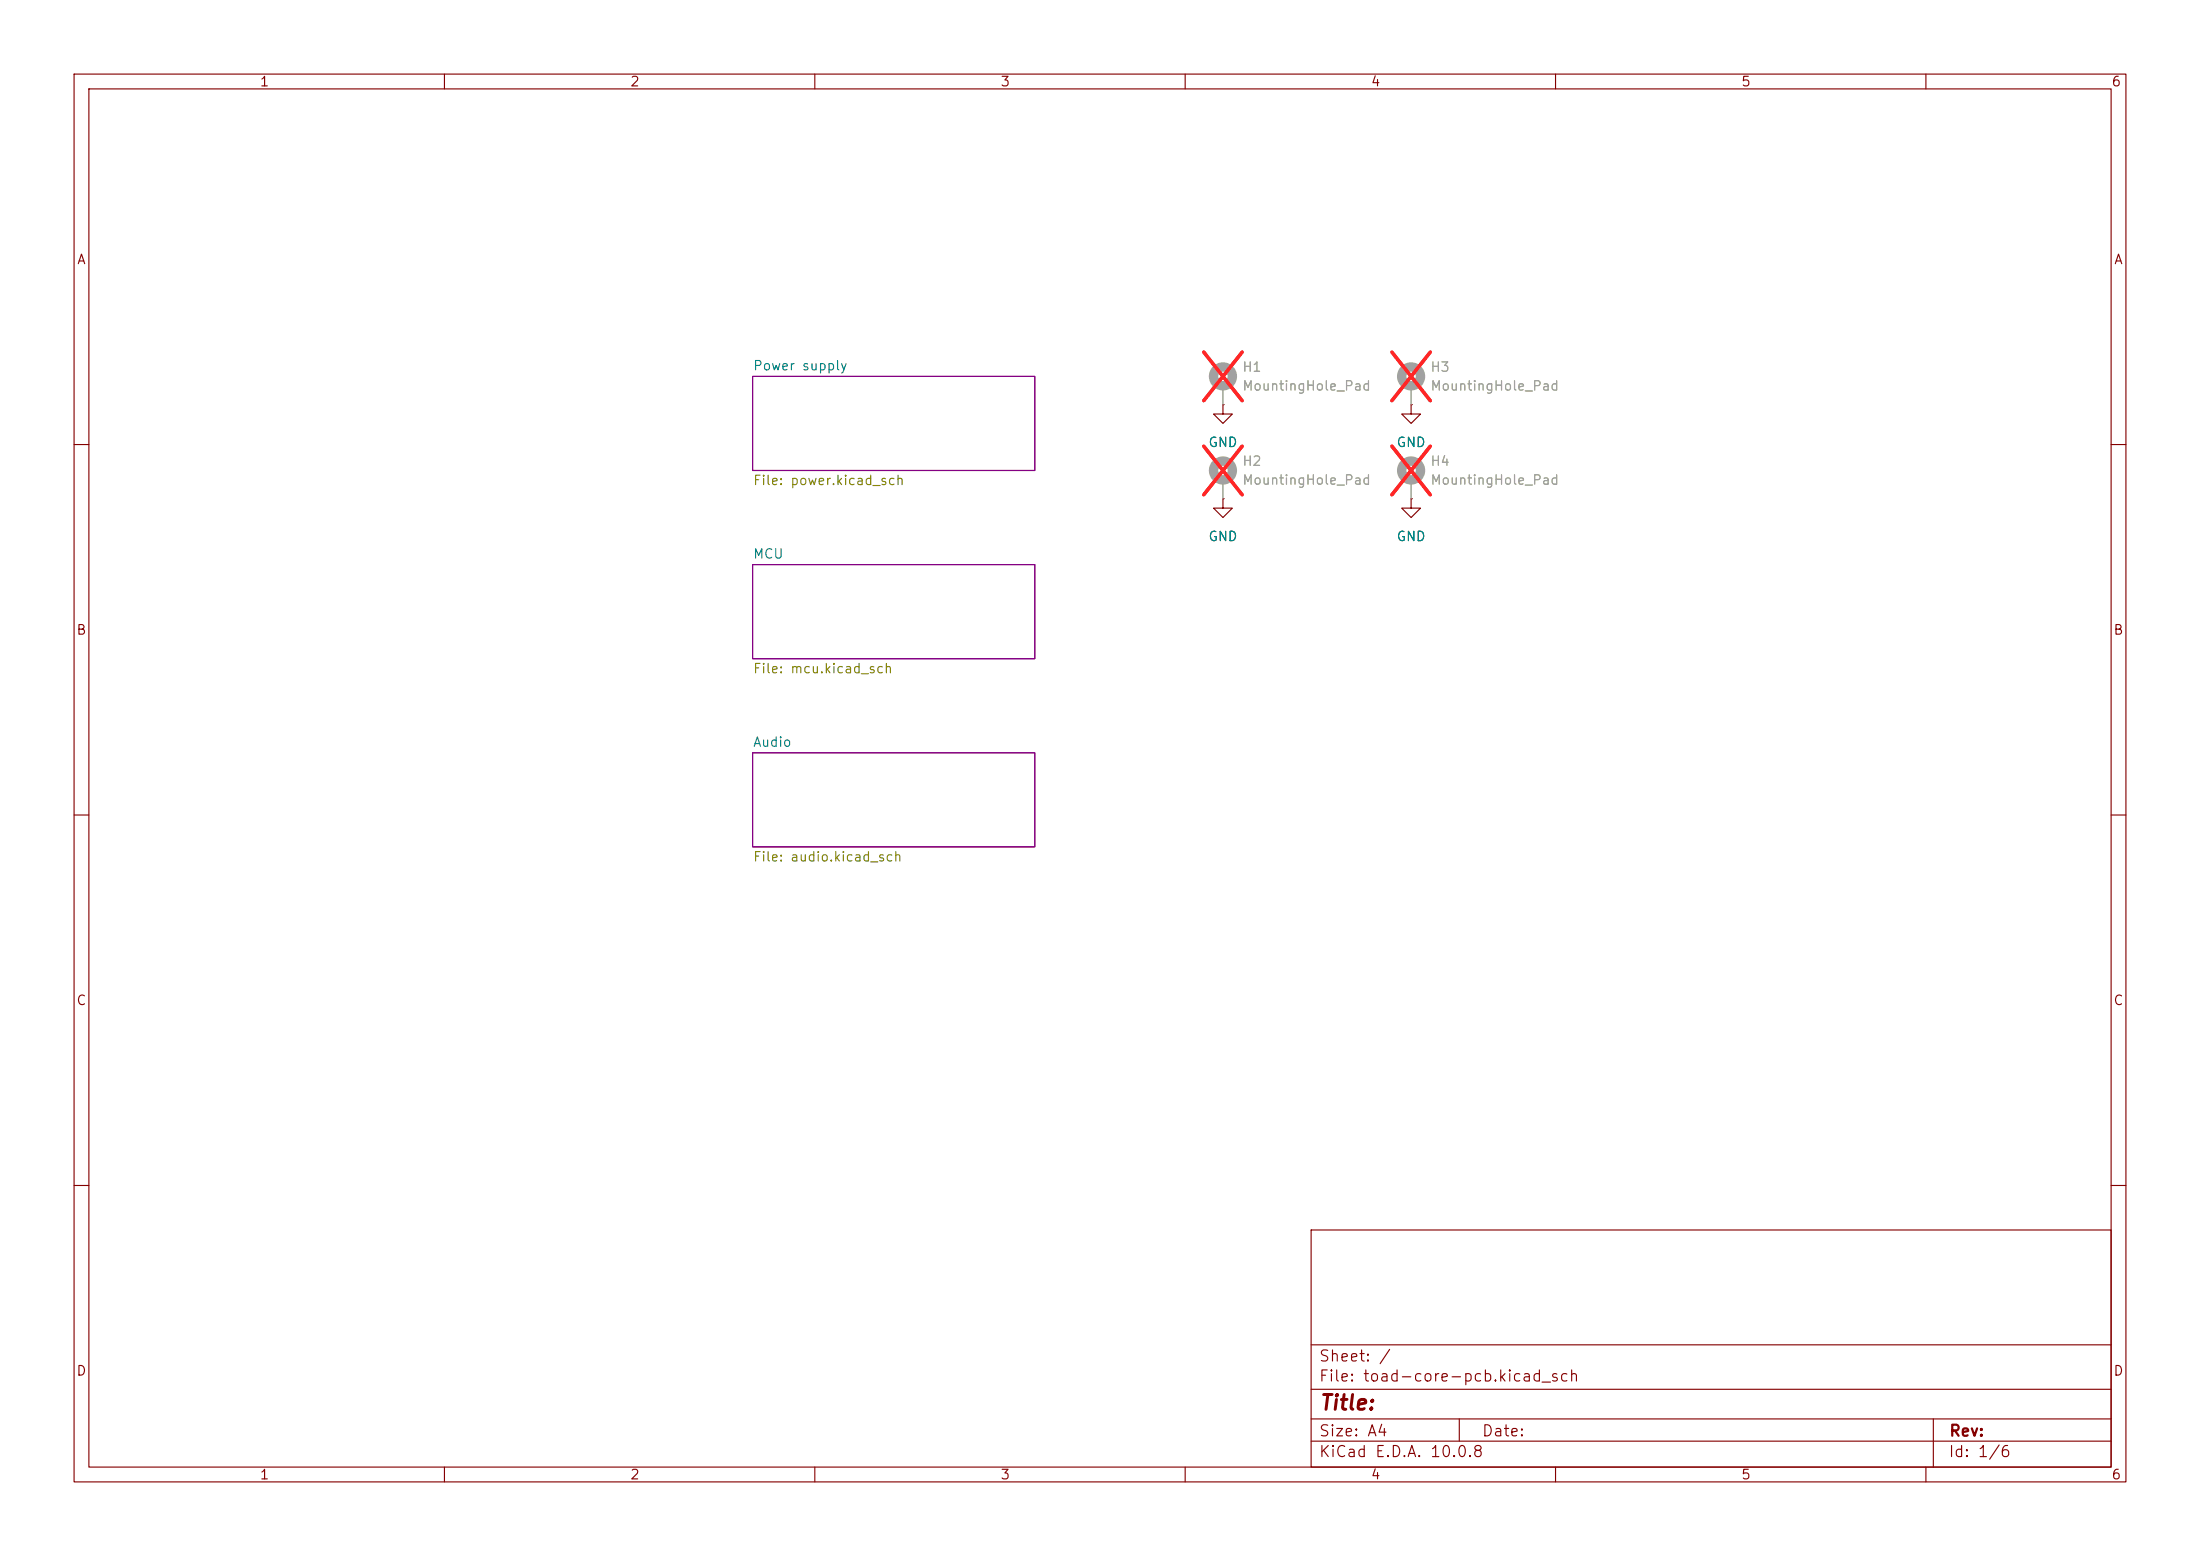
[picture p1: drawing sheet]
<svg xmlns="http://www.w3.org/2000/svg" width="297mm" height="210mm" viewBox="0 0 297 210" stroke-linecap="round" stroke-linejoin="round" font-family="sans-serif">
<path d="M0 0h297v210h-297z" fill="#fff" stroke="#fff" stroke-width=".14"/>
<g fill="none" stroke="#840000" stroke-width=".15">
<path d="M10 10h277v190h-277zM12 12h273v186h-273zM60 10v2M110 10v2M160 10v2M210 10v2M260 10v2M165.1 54.6v1.3h1.3l-1.3 1.3-1.3-1.3h1.3M165.1 54.6h.1M190.5 54.6v1.3h1.3l-1.3 1.3-1.3-1.3h1.3M190.5 54.6h.1M10 60h2"/>
<path d="M165.1 67.3v1.3h1.3l-1.3 1.3-1.3-1.3h1.3M165.1 67.3h.1M190.5 67.3v1.3h1.3l-1.3 1.3-1.3-1.3h1.3M190.5 67.3h.1M285 60h2M10 110h2M285 110h2M10 160h2M177 166h108v32h-108zM285 160h2M60 198v2M110 198v2"/>
<path d="M160 198v2M177 194.5h108M177 191.5h108M177 187.5h108M177 181.5h108M197 191.5v3M210 198v2M260 198v2M261 191.5v6.5"/>
</g>
<path d="M101.6 50.8h38.1v12.7h-38.1zM101.6 76.2h38.1v12.7h-38.1zM101.6 101.6h38.1v12.7h-38.1z" fill="none" stroke="#840084" stroke-width=".15"/>
<g fill="none" stroke="#a1a1a1" stroke-width="1.3">
<circle cx="165.1" cy="50.8" r="1.27"/>
<circle cx="190.5" cy="50.8" r="1.27"/>
<circle cx="165.1" cy="63.5" r="1.27"/>
<circle cx="190.5" cy="63.5" r="1.27"/>
</g>
<path d="M165.1 52.1v2.5M190.5 52.1v2.5M165.1 64.8v2.5M190.5 64.8v2.5" fill="none" stroke="#a1a1a1" stroke-width=".15"/>
<path d="M162.5 47.5l5.2 6.6M167.7 47.5l-5.2 6.6M187.9 47.5l5.2 6.6M193.1 47.5l-5.2 6.6M162.5 60.2l5.2 6.6M167.7 60.2l-5.2 6.6M187.9 60.2l5.2 6.6M193.1 60.2l-5.2 6.6" fill="none" stroke="#ff2626" stroke-width=".46"/>
<text font-size="2" fill="#840000" x="178" y="190.8">Title:</text>
<g font-size="1.5" fill="#840000">
<text x="178" y="184.1">Sheet: /</text>
<text x="178" y="186.8">File: toad-core-pcb.kicad_sch</text>
<text x="178" y="197">KiCad E.D.A. 10.0.8</text>
<text x="178" y="194.2">Size: A4</text>
<text x="200" y="194.2">Date:</text>
<text x="263" y="197">Id: 1/6</text>
<text x="263" y="194.2">Rev:</text>
</g>
<g font-size="1.3" fill="#840000">
<text x="35" y="12">1</text>
<text x="85" y="12">2</text>
<text x="135" y="12">3</text>
<text x="185" y="12">4</text>
<text x="235" y="12">5</text>
<text x="285" y="12">6</text>
<text x="10.3" y="36">A</text>
<text x="285.3" y="36">A</text>
<text x="10.2" y="86">B</text>
<text x="285.2" y="86">B</text>
<text x="10.2" y="136">C</text>
<text x="285.2" y="136">C</text>
<text x="10.2" y="186">D</text>
<text x="285.2" y="186">D</text>
<text x="35" y="200">1</text>
<text x="85" y="200">2</text>
<text x="135" y="200">3</text>
<text x="185" y="200">4</text>
<text x="235" y="200">5</text>
<text x="285" y="200">6</text>
</g>
<g font-size="1.3" fill="#008484">
<text x="101.6" y="50.3">Power supply</text>
<text x="163" y="60.7">GND</text>
<text x="188.4" y="60.7">GND</text>
<text x="101.6" y="75.7">MCU</text>
<text x="163" y="73.4">GND</text>
<text x="188.4" y="73.4">GND</text>
<text x="101.6" y="101.1">Audio</text>
</g>
<g font-size="1.3" fill="#a1a1a1">
<text x="167.6" y="50.5">H1</text>
<text x="167.6" y="53">MountingHole_Pad</text>
<text x="193" y="50.5">H3</text>
<text x="193" y="53">MountingHole_Pad</text>
<text x="167.6" y="63.2">H2</text>
<text x="167.6" y="65.7">MountingHole_Pad</text>
<text x="193" y="63.2">H4</text>
<text x="193" y="65.7">MountingHole_Pad</text>
</g>
<g font-size="1.3" fill="#848400">
<text x="101.6" y="65.8">File: power.kicad_sch</text>
<text x="101.6" y="91.2">File: mcu.kicad_sch</text>
<text x="101.6" y="116.6">File: audio.kicad_sch</text>
</g>
</svg>
